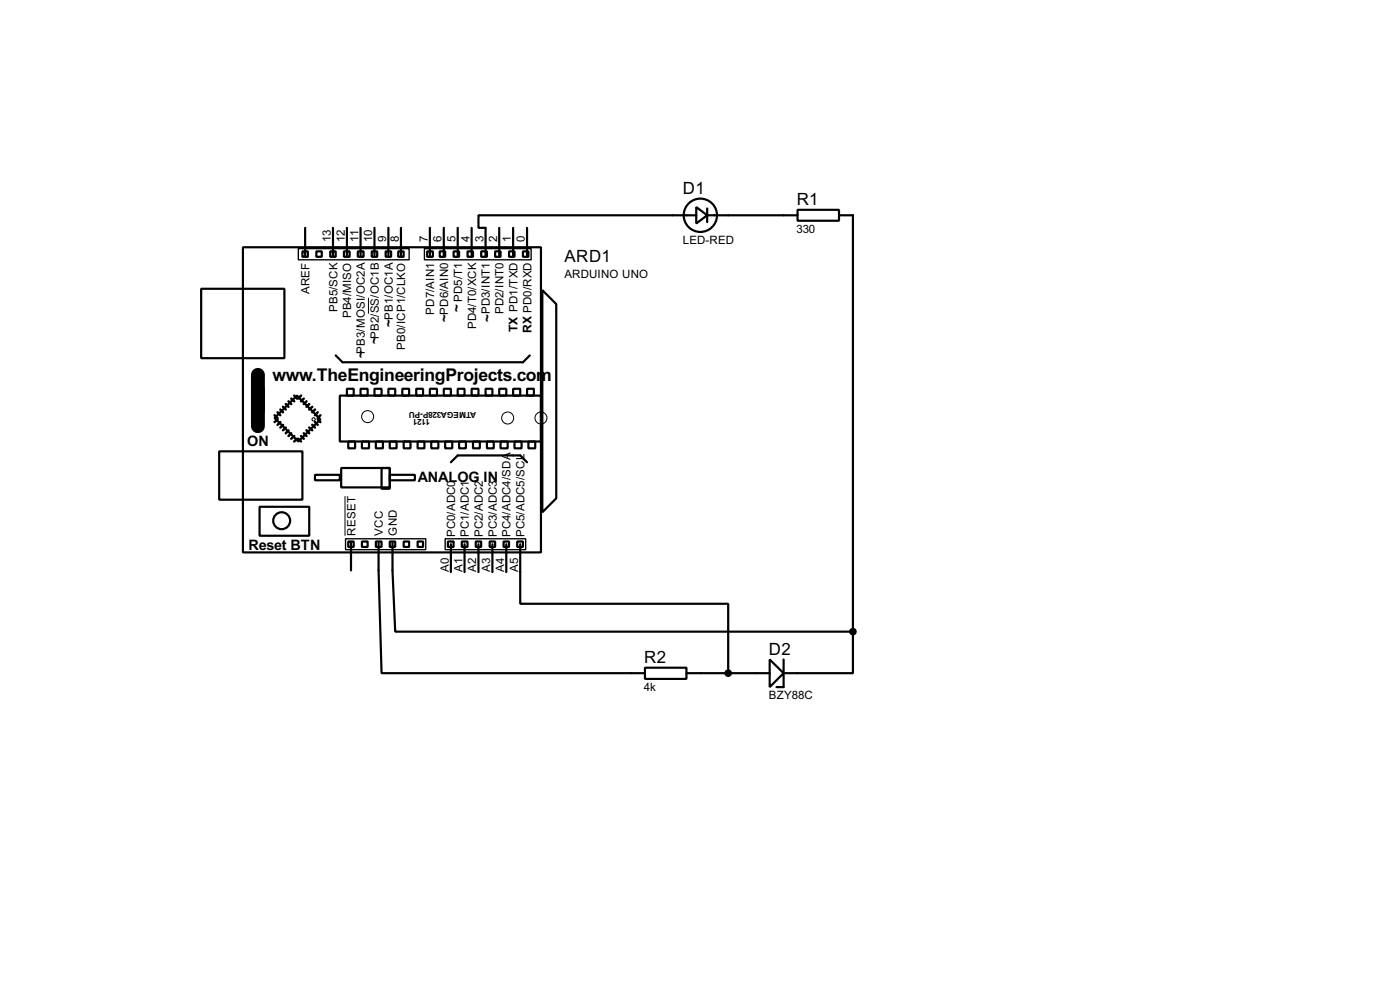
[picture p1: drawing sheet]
<svg xmlns="http://www.w3.org/2000/svg" width="256mm" height="180mm" viewBox="0 0 256 180" stroke-linecap="round" stroke-linejoin="round" font-family="sans-serif">
<g fill="none" stroke="#000" stroke-width=".4">
<path d="M127.6 37.9l2 1.5-2 1.5zM127.6 39.4h-39.9v2.3h1.3v5.1M129.6 39.4h16.5M129.6 38.2v2.5M146.1 38.4h7.6v2h-7.6zM153.7 39.4h2.6v76.2M36.9 52.9h15.2v12.7h-15.2zM44.5 45.3h54.6v55.8h-54.6zM55.4 46h1v1h-1zM55.9 41.7v5.1M58 46h1v1h-1zM60.5 46h1v1h-1z"/>
<path d="M61 41.7v5.1M63 46h1.1v1h-1.1zM63.6 41.7v5.1M65.6 46h1v1h-1zM66.1 41.7v5.1M68.1 46h1v1h-1zM68.6 41.7v5.1M70.7 46h1v1h-1zM71.2 41.7v5.1M73 46h1v1h-1zM73.5 41.7v5.1M78.3 46h1v1h-1z"/>
<path d="M78.8 41.7v5.1M80.6 46h1v1h-1zM81.3 41.7v5.1M83.1 46h1v1h-1zM83.9 41.7v5.1M85.7 46h1v1h-1zM86.4 41.7v5.1M88.2 46h1v1h-1zM90.7 46h1v1h-1zM91.5 41.7v5.1M93.3 46h1v1h-1zM94 41.7v5.1"/>
<path d="M95.8 46h1v1h-1zM96.6 41.7v5.1M99.4 53.1l2.5 2.6v35.5l-2.5 2.6zM46.3 70.9h2v4.6h-2zM50.3 76.5l4.1-4.1 4.3 4.4-4 4zM61.5 65.1l1.3 1.2h33l1.3-1.2M62.3 72.4h36.8v8.4h-36.8zM63.6 71.2h1.2v1.2h-1.2zM66.1 71.2h1.3v1.2h-1.3zM68.6 71.2h1.3v1.2h-1.3zM71.2 71.2h1.2v1.2h-1.2zM73.7 71.2h1.3v1.2h-1.3z"/>
<path d="M76.3 71.2h1.2v1.2h-1.2zM78.8 71.2h1.3v1.2h-1.3zM81.3 71.2h1.3v1.2h-1.3zM83.9 71.2h1.2v1.2h-1.2zM86.4 71.2h1.3v1.2h-1.3zM89 71.2h1.2v1.2h-1.2zM91.5 71.2h1.3v1.2h-1.3zM94 71.2h1.3v1.2h-1.3zM96.6 71.2h1.2v1.2h-1.2zM40.2 82.6h15.2v8.9h-15.2zM47.6 92.8h9.1v5.3h-9.1zM57.7 86.9h4.6v1h-4.6z"/>
<path d="M62.5 85.7h8.9v3.5h-8.9zM63.8 80.8h1.3v1.3h-1.3zM63.8 99.1h1v1h-1zM64.3 99.4v5M66.3 80.8h1.3v1.3h-1.3zM66.3 99.1h1.1v1h-1.1zM68.9 80.8h1.3v1.3h-1.3zM68.9 99.1h1v1h-1zM69.4 99.4v5l.5 18.8h48.3M69.9 85.7h1.5v3.8h-1.5zM71.4 80.8h1.3v1.3h-1.3zM71.4 86.9h4.6v1h-4.6z"/>
<path d="M71.4 99.1h1v1h-1zM71.9 99.4v5l.5 11.2h83.9M74 80.8h1.2v1.3h-1.2zM74 99.1h1v1h-1zM76.5 80.8h1.3v1.3h-1.3zM76.5 99.1h1v1h-1zM79 80.8h1.3v1.3h-1.3zM81.6 80.8h1.3v1.3h-1.3zM82.1 99.1h1v1h-1zM82.6 84.6l1.3-1.2h11.4l1.3 1.2M82.6 99.6v5.1M84.1 80.8h1.3v1.3h-1.3z"/>
<path d="M84.6 99.1h1.1v1h-1.1zM85.1 99.6v5.1M86.7 80.8h1.2v1.3h-1.2zM87.2 99.1h1v1h-1zM87.7 99.6v5.1M89.2 80.8h1.3v1.3h-1.3zM89.7 99.1h1v1h-1zM90.2 99.6v5.1M91.7 80.8h1.3v1.3h-1.3zM92.3 99.1h1v1h-1zM92.8 99.6v5.1M94.3 80.8h1.3v1.3h-1.3z"/>
<path d="M94.8 99.1h1v1h-1zM95.3 99.6v10.9h38.1v12.7M96.8 80.8h1.3v1.3h-1.3zM156.3 115.6v7.6h-12.7M118.2 122.2h7.6v2.1h-7.6zM125.8 123.2h15.2M141 120.7l2.6 2.5-2.6 2.6zM143.6 120.7v5.1h-1.3"/>
<circle cx="128.3" cy="39.4" r="3.1"/>
<circle cx="51.6" cy="95.3" r="1.55"/>
</g>
<path d="M47.3 68.6v9.4" fill="none" stroke="#000" stroke-width="2.6"/>
<g fill="none" stroke="#000" stroke-width=".45">
<path d="M50.3 76l.6 .5M50.9 76.8l-.6 .5M50.9 75.5l.5 .5M51.4 77.3l-.5 .5M51.4 75l.5 .5M51.9 77.8l-.5 .5M51.9 74.5l.5 .5M52.4 78.3l-.5 .5M52.4 74l.5 .5M52.9 78.8l-.5 .5M52.9 73.5l.5 .5M53.4 79.3l-.5 .5"/>
<path d="M53.4 73l.5 .5M53.9 79.8l-.5 .5M53.9 72.4l.5 .6M55.2 72.4l-.5 .6M55.2 79.8l.5 .5M55.7 73l-.5 .5M55.7 79.3l.5 .5M56.2 73.5l-.5 .5M56.2 78.8l.5 .5M56.7 74l-.5 .5M56.7 78.3l.5 .5M57.2 74.5l-.5 .5"/>
<path d="M57.2 77.8l.5 .5M57.7 75l-.5 .5M57.7 77.3l.5 .5M58.2 75.5l-.5 .5M58.2 76.8l.5 .5M58.7 76l-.5 .5M54.4 80.3l-.5 .5M54.7 80.3l.5 .5"/>
</g>
<g fill="none" stroke="#000" stroke-width=".18">
<path d="M67.5 54.5v2.9M63.2 90.8v7.3"/>
<circle cx="57.4" cy="76.8" r=".3"/>
<circle cx="67.3" cy="76.3" r="1.1"/>
<circle cx="93" cy="76.5" r="1.1"/>
<circle cx="99.1" cy="76.5" r="1.1"/>
</g>
<path d="M54.7 45.5h20.3v2.1h-20.3zM77.8 45.5h19.5v2.1h-19.5zM63.3 98.6h14.7v2h-14.7zM81.6 98.6h14.7v2h-14.7z" fill="none" stroke="#000" stroke-width=".25"/>
<g fill="#000" stroke="#000" stroke-width=".4">
<circle cx="156.2" cy="115.6" r=".5"/>
<circle cx="133.4" cy="123.2" r=".5"/>
</g>
<text font-size="3.6" x="49.9" y="69.8">www.TheEngineeringProjects.com</text>
<g font-size="3.5">
<text x="125.1" y="35.6">D1</text>
<text x="146" y="37.6">R1</text>
<text x="103.4" y="48">ARD1</text>
<text x="140.9" y="119.9">D2</text>
<text x="118" y="121.4">R2</text>
</g>
<g font-size="3">
<text x="45.3" y="81.5">ON</text>
<text x="76.5" y="88.2">ANALOG IN</text>
<text x="45.5" y="100.6">Reset BTN</text>
</g>
<g font-size="2.7">
<text x="72.1" y="59.9" transform="rotate(-90 72.1 59.9)">~</text>
<text x="82.2" y="58.9" transform="rotate(-90 82.2 58.9)">~</text>
<text x="84.5" y="57.1" transform="rotate(-90 84.5 57.1)">~</text>
<text x="90.1" y="58.9" transform="rotate(-90 90.1 58.9)">~</text>
<text x="66.9" y="65.5" transform="rotate(-90 66.9 65.5)">~</text>
<text x="69.4" y="63" transform="rotate(-90 69.4 63)">~</text>
</g>
<g font-size="2.5">
<text x="94.8" y="60.8" transform="rotate(-90 94.8 60.8)">TX PD1/TXD</text>
<text x="97.4" y="60.9" transform="rotate(-90 97.4 60.9)">RX PD0/RXD</text>
</g>
<g font-size="2.4">
<text x="60.6" y="44.3" transform="rotate(-90 60.6 44.3)">13</text>
<text x="63.1" y="44.2" transform="rotate(-90 63.1 44.2)">12</text>
<text x="65.7" y="44.3" transform="rotate(-90 65.7 44.3)">11</text>
<text x="68.2" y="44.3" transform="rotate(-90 68.2 44.3)">10</text>
<text x="70.7" y="44.2" transform="rotate(-90 70.7 44.2)">9</text>
<text x="73.1" y="44.3" transform="rotate(-90 73.1 44.3)">8</text>
<text x="78.4" y="44.3" transform="rotate(-90 78.4 44.3)">7</text>
<text x="80.9" y="44.3" transform="rotate(-90 80.9 44.3)">6</text>
<text x="83.5" y="44.3" transform="rotate(-90 83.5 44.3)">5</text>
<text x="86" y="44.3" transform="rotate(-90 86 44.3)">4</text>
<text x="88.5" y="44.2" transform="rotate(-90 88.5 44.2)">3</text>
<text x="91" y="44.3" transform="rotate(-90 91 44.3)">2</text>
<text x="93.6" y="44.3" transform="rotate(-90 93.6 44.3)">1</text>
<text x="96.2" y="44.3" transform="rotate(-90 96.2 44.3)">0</text>
<text x="125.1" y="44.6">LED-RED</text>
<text x="145.9" y="42.6">330</text>
<text x="56.7" y="53.8" transform="rotate(-90 56.7 53.8)">AREF</text>
<text x="103.4" y="50.8">ARDUINO UNO</text>
<text x="61.8" y="57.1" transform="rotate(-90 61.8 57.1)">PB5/SCK</text>
<text x="64.4" y="58.3" transform="rotate(-90 64.4 58.3)">PB4/MISO</text>
<text x="72" y="58.5" transform="rotate(-90 72 58.5)">PB1/OC1A</text>
<text x="79.6" y="57.6" transform="rotate(-90 79.6 57.6)">PD7/AIN1</text>
<text x="82.1" y="57.6" transform="rotate(-90 82.1 57.6)">PD6/AIN0</text>
<text x="84.7" y="55.3" transform="rotate(-90 84.7 55.3)">PD5/T1</text>
<text x="89.8" y="57.5" transform="rotate(-90 89.8 57.5)">PD3/INT1</text>
<text x="92.3" y="57.5" transform="rotate(-90 92.3 57.5)">PD2/INT0</text>
<text x="66.9" y="64.7" transform="rotate(-90 66.9 64.7)">PB3/MOSI/OC2A</text>
<text x="69.4" y="62" transform="rotate(-90 69.4 62)">PB2/SS/OC1B</text>
<text x="74.3" y="64" transform="rotate(-90 74.3 64)">PB0/ICP1/CLKO</text>
<text x="87.2" y="60.3" transform="rotate(-90 87.2 60.3)">PD4/T0/XCK</text>
<text x="65.1" y="98" transform="rotate(-90 65.1 98)">RESET</text>
<text x="70.2" y="98" transform="rotate(-90 70.2 98)">VCC</text>
<text x="72.7" y="98" transform="rotate(-90 72.7 98)">GND</text>
<text x="83.4" y="98.3" transform="rotate(-90 83.4 98.3)">PC0/ADC0</text>
<text x="85.9" y="98.3" transform="rotate(-90 85.9 98.3)">PC1/ADC1</text>
<text x="88.5" y="98.3" transform="rotate(-90 88.5 98.3)">PC2/ADC2</text>
<text x="91" y="98.3" transform="rotate(-90 91 98.3)">PC3/ADC3</text>
<text x="93.6" y="98.3" transform="rotate(-90 93.6 98.3)">PC4/ADC4/SDA</text>
<text x="96.1" y="98.3" transform="rotate(-90 96.1 98.3)">PC5/ADC5/SCL</text>
<text x="82.2" y="104.7" transform="rotate(-90 82.2 104.7)">A0</text>
<text x="84.7" y="104.7" transform="rotate(-90 84.7 104.7)">A1</text>
<text x="87.3" y="104.7" transform="rotate(-90 87.3 104.7)">A2</text>
<text x="89.8" y="104.7" transform="rotate(-90 89.8 104.7)">A3</text>
<text x="92.4" y="104.7" transform="rotate(-90 92.4 104.7)">A4</text>
<text x="94.9" y="104.7" transform="rotate(-90 94.9 104.7)">A5</text>
<text x="118" y="126.5">4k</text>
<text x="140.8" y="128">BZY88C</text>
</g>
<g font-size="1.7">
<text x="78.8" y="76.7" transform="rotate(-180 78.8 76.7)">1121</text>
<text x="87.2" y="75.4" transform="rotate(-180 87.2 75.4)">ATMEGA328P-PU</text>
</g>
</svg>
